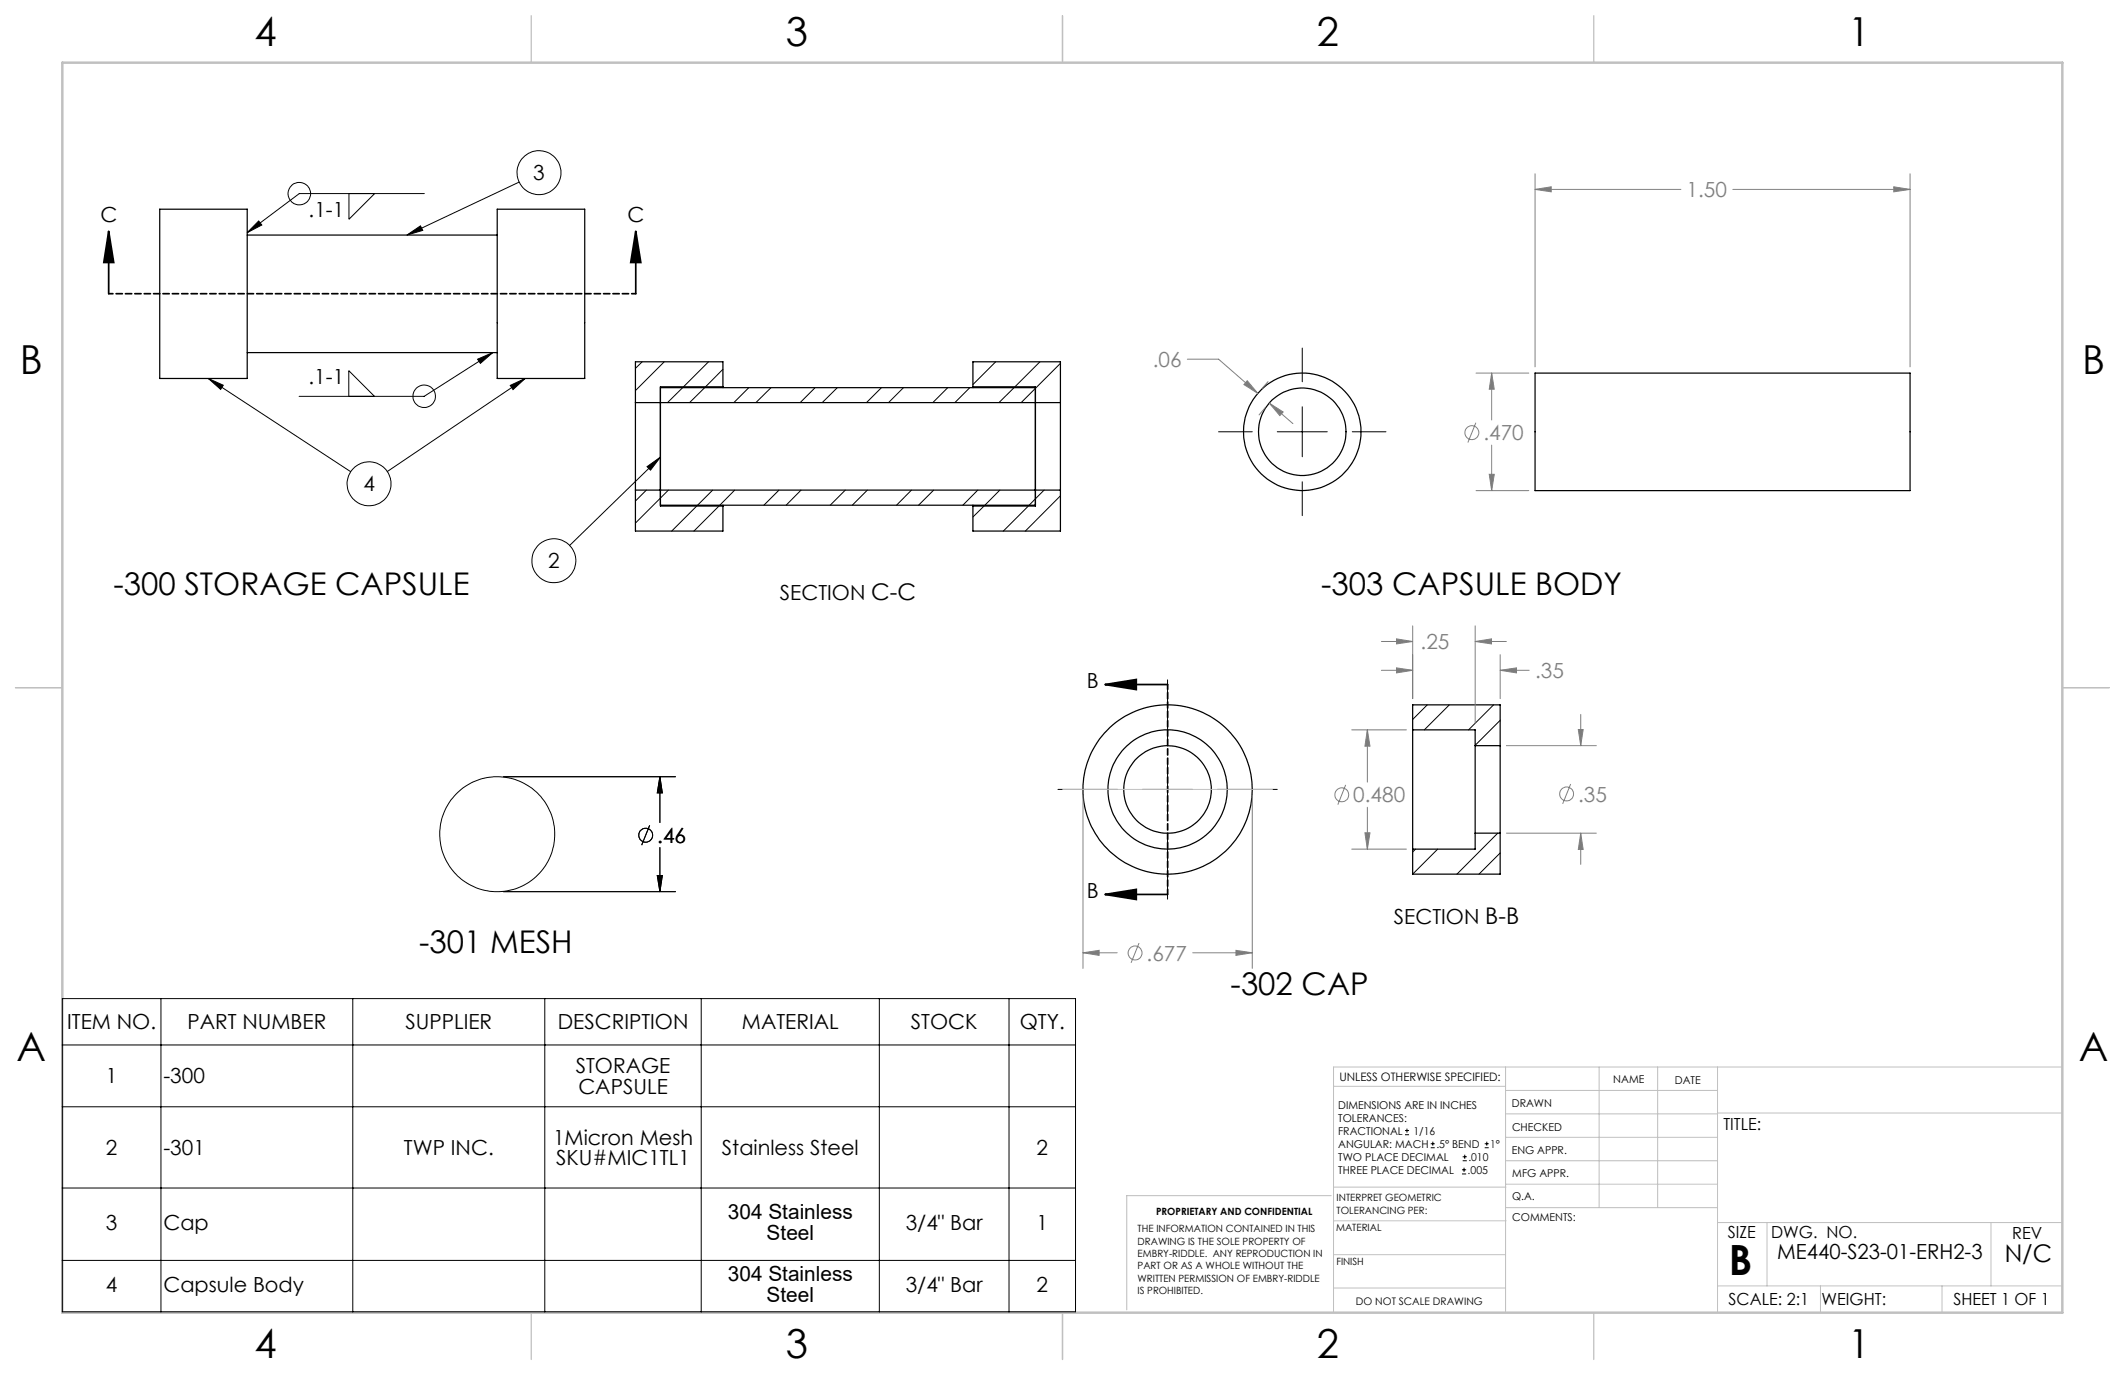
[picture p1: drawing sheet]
<svg xmlns="http://www.w3.org/2000/svg" width="432mm" height="279mm" viewBox="0 0 432 279" stroke-linecap="round" stroke-linejoin="round" font-family="sans-serif">
<g fill="none" stroke="#c0c0c0" stroke-width=".2">
<path d="M215.9 160.4h42.7M305.9 216.8v49.9M324.9 216.8v28.6M336.8 216.8v28.6M349 216.8v49.9M419.1 216.8h-148.1v49.9M271 220.7h34.9M305.9 231.1h43.1M305.9 226.3h43.1M305.9 221.6h43.1M305.9 235.9h43.1M349 226.2h70.1"/>
<path d="M270.5 243h-41.5v23.2M271 255h34.9M271 248.1h35M271 241.2h35M305.9 240.6h43.1M306 245.4h43M349 248.4h70.1M359.1 248.4v12.9M404.6 248.4v12.9M271 261.7h34.9M349 261.3h70.1M369.9 261.3v5.4"/>
<path d="M394.6 261.3v5.4"/>
</g>
<path d="M108 3.2v9.5M215.9 3.2v9.5M323.8 3.2v9.5M3.1 139.7h9.6M419.1 139.7h9.5M108 266.7v9.6M215.9 266.7v9.6M323.8 266.7v9.6" fill="none" stroke="#c0c0c0" stroke-width=".25"/>
<path d="M12.7 12.7h406.4v254h-406.4z" fill="none" stroke="#c0c0c0" stroke-width=".5"/>
<g fill="none" stroke="#000" stroke-width=".25">
<path d="M32.5 42.5h17.7v34.4h-17.7zM50.2 47.8h50.8M101 42.5h17.8v34.4h-17.8zM50.2 71.6h50.8M134.2 78.8h76.2M146.9 78.6v.2M146.9 78.6h-12.7v24.2h12.7M146.9 78.6v-5.1h-17.8v8.3M197.7 78.6v.2M197.7 78.6h12.7v24.2h-12.7M197.7 78.6v-5.1h17.8v8.3M311.9 75.8h76.2v23.9h-76.2z"/>
<path d="M129.1 81.8v17.8M129.1 99.6v8.3h17.8v-5.1M129.1 99.6h86.4M129.1 81.8h86.4M215.5 81.8v17.8M215.5 99.6v8.3h-17.8v-5.1M134.2 102.7h76.2M146.9 102.7v.1M197.7 102.7v.1M287.1 148.3v24.2M287.1 148.3h12.7v3.2M287.1 148.3v-5.1h17.7v8.3"/>
<path d="M299.8 151.5v17.8M299.8 151.5h5M304.8 151.5v17.8M299.8 169.3v3.2h-12.7M299.8 169.3h5M304.8 169.3v8.3h-17.7v-5.1"/>
<circle cx="264.6" cy="87.7" r="11.9"/>
<circle cx="264.6" cy="87.7" r="8.9"/>
<circle cx="237.2" cy="160.4" r="8.9"/>
<circle cx="237.2" cy="160.4" r="17.2"/>
<circle cx="237.3" cy="160.4" r="12.1"/>
</g>
<g fill="none" stroke="#000" stroke-width=".2">
<path d="M70.9 39.3v5.3l5.2-5.3M86.2 39.3h-25.4l-10.6 8M105.5 37l-22.8 10.8M52.6 44.9l.6 .8-3 1.6zM82.7 47.8l2.7-1.9 .5 .9zM42.3 76.9l3.1 1.4-.6 .8zM42.3 76.9l29 18.9M97 73l3.1-1.4-2.5 2.2zM100.1 71.6l-13.9 8.9h-25.4M103.7 78.3l3-1.4-2.5 2.3zM106.7 76.9l-28 18.9M130.5 73.5l-1.4 1.4"/>
<path d="M135 73.5l-5.9 5.9M138.7 78.8l-3.1 3M143.2 78.8l-3.1 3M144 73.5l-5.1 5.1M146.9 75l-3.5 3.6M152.2 78.8l-3.1 3M156.7 78.8l-3.1 3M165.6 78.8l-3 3M170.1 78.8l-3 3M179.1 78.8l-3 3M183.6 78.8l-3 3M192.6 78.8l-3.1 3"/>
<path d="M197.1 78.8l-3.1 3M197.8 73.5l-.1 .1M202.3 73.5l-4.6 4.6M206.1 78.8l-3.1 3M211.3 73.5l-5.1 5.1M215.5 73.8l-8 8M264.6 70.7v6.9M70.9 80.5v-5.2l5.2 5.2M131.3 99.6l-2.2 2.2M131.5 94.8l2.7-1.9-2 2.6zM134.2 92.9l-18.5 17.9M135.8 99.6l-6.7 6.7"/>
<path d="M144.8 99.6l-3.1 3.1M149.3 99.6l-3 3.1M158.3 99.6l-3.1 3.1M162.8 99.6l-3.1 3.1M171.8 99.6l-3.1 3.1M176.2 99.6l-3 3.1M185.2 99.6l-3 3.1M189.7 99.6l-3 3.1M198.7 99.6l-3 3.1M203.2 99.6l-3.1 3.1M212.2 99.6l-3.1 3.1M247.6 87.7h6.9"/>
<path d="M259.5 87.7h10.2M264.6 82.7v10.1M264.6 97.9v6.9M274.8 87.7h6.8M141.6 102.8l-5.1 5.1M146.1 102.8l-5.1 5.1M200 102.8l-2.3 2.3M209 102.8l-5.1 5.1M215.5 100.8l-7.1 7.1M237.2 138.1v12.1M102.3 157.8h35M134.1 157.8v9.3"/>
<path d="M134.1 157.8l.5 3.3h-1zM237.2 155.3v10.2M290 143.2l-2.9 3M294.5 143.2l-5.1 5.1M303.5 143.2l-5.1 5.1M304.8 146.4l-5 5M132 167.7l-1.6 4M133.6 177.9h1l-.5 3.3zM134.1 172.2v9M215 160.4h12.1M232.2 160.4h10.1M237.2 170.6v12.1"/>
<path d="M247.4 160.4h12.1M287.7 172.5l-.6 .6M292.1 172.5l-5 5.1M304.3 169.3l-8.2 8.3M304.8 173.3l-4.3 4.3M102.3 181.2h35M12.7 202.9h205.8v63.7h-205.8zM12.7 212.3h205.8M32.7 202.9v63.7M71.7 202.9v63.7M110.7 202.9v63.7M142.5 202.9v63.7"/>
<path d="M178.7 202.9v63.7M205 202.9v63.7M12.7 224.9h205.8M12.7 241.4h205.8M12.7 256.1h205.8"/>
<circle cx="60.8" cy="39.3" r="2.29"/>
<circle cx="109.5" cy="35.1" r="4.5"/>
<circle cx="75" cy="98.3" r="4.5"/>
<circle cx="86.2" cy="80.5" r="2.29"/>
<circle cx="112.5" cy="113.9" r="4.5"/>
<circle cx="101" cy="169.5" r="11.7"/>
<circle cx="131.2" cy="169.7" r="1.41"/>
</g>
<g fill="none" stroke="#808080" stroke-width=".2">
<path d="M311.9 38.5l3.3-.5v1zM311.9 35.3v39.2M311.9 38.5h29.7M352.1 38.5h36M384.8 38l3.3 .5-3.3 .5zM388.1 35.3v39.2M241.3 73h6.3l8 6.9M253.4 77.4l2.2 2.5-2.8-1.8zM257.7 77.5l-1.3 1.5M299.9 75.8h10.8M303.1 75.8l.5 3.3h-1zM303.1 75.8v9.5"/>
<path d="M257.1 82.9l-1.3 1.4M257.9 81.9l2.8 1.8-.6 .8zM257.9 81.9l4.8 4.2M299.9 85.9l-1.6 4M299.9 99.7h10.8M302.6 96.4h1l-.5 3.3zM303.1 90.5v9.2M280.7 136.2h6.4M280.7 130.4h6.4M283.8 135.7l3.3 .5-3.3 .5zM283.8 129.8l3.3 .6-3.3 .4zM287.1 127.2v14.8"/>
<path d="M299.8 130.4l3.3-.6v1zM299.8 127.2v19.8M299.8 130.4h6.3M304.8 136.2l3.4-.5v1zM304.8 133v9M304.8 136.2h5.9M273.4 159.5l-1.5 4M274.7 148.3h11.1M277.8 148.3l.6 3.3h-1zM277.8 148.3v10.6M306.1 151.5h18.3M319.2 159.3l-1.7 4"/>
<path d="M320.7 148.2h1l-.5 3.3zM321.2 145.2v6.3M220.1 161.7v35.1M254.5 161.7v35.1M274.7 172.5h11.1M277.4 169.2h1l-.6 3.3zM277.8 164v8.5M306.1 169.3h18.3M321.2 169.3l.5 3.3h-1zM321.2 169.3v6.3M220.1 193.6l3.2-.5v1zM220.1 193.6h6.9"/>
<path d="M231.5 191.6l-1.7 4.1M242.4 193.6h12.1M251.1 193.1l3.4 .5-3.4 .5z"/>
<circle cx="299.1" cy="87.9" r="1.41"/>
<circle cx="272.7" cy="161.5" r="1.41"/>
<circle cx="318.3" cy="161.3" r="1.41"/>
<circle cx="230.6" cy="193.6" r="1.41"/>
</g>
<path d="M22.1 47l1 6.3h-2zM22.1 47v12.7M129.2 47l1 6.3h-2zM129.2 47v12.7M224.5 139.1l6.4-1v2zM224.5 139.1h12.7M224.5 181.8l6.4-1.1v2.1zM224.5 181.8h12.7" fill="none" stroke="#000" stroke-width=".35"/>
<path d="M129.2 59.7h-107.1" fill="none" stroke="#000" stroke-width=".35" stroke-dasharray="1.3 .6" stroke-dashoffset=".4"/>
<path d="M237.3 139.1v42.6" fill="none" stroke="#000" stroke-width=".35" stroke-dasharray="1.3 .6" stroke-dashoffset=".3"/>
<g fill="#000">
<path d="M82.7 47.8l2.7-1.9 .5 .9zM103.7 78.3l3-1.4-2.5 2.3zM42.3 76.9l3.1 1.4-.6 .8zM52.6 44.9l.6 .8-3 1.6zM97 73l3.1-1.4-2.5 2.2zM131.5 94.8l2.7-1.9-2 2.6z"/>
<path d="M129.2 47l1 6.3h-2zM22.1 47l1 6.3h-2zM224.5 139.1l6.4-1v2zM224.5 181.8l6.4-1.1v2.1z"/>
<path d="M133.6 177.9h1l-.5 3.3zM134.1 157.8l.5 3.3h-1z"/>
</g>
<path d="M257.9 81.9l2.8 1.8-.6 .8zM253.4 77.4l2.2 2.5-2.8-1.8zM384.8 38l3.3 .5-3.3 .5zM311.9 38.5l3.3-.5v1zM303.1 75.8l.5 3.3h-1zM302.6 96.4h1l-.5 3.3zM220.1 193.6l3.2-.5v1zM251.1 193.1l3.4 .5-3.4 .5zM277.8 148.3l.6 3.3h-1zM277.4 169.2h1l-.6 3.3zM320.7 148.2h1l-.5 3.3zM321.2 169.3l.5 3.3h-1zM304.8 136.2l3.4-.5v1zM283.8 135.7l3.3 .5-3.3 .5zM299.8 130.4l3.3-.6v1zM283.8 129.8l3.3 .6-3.3 .4z" fill="#808080"/>
<g fill="none" stroke="#000" stroke-width=".2">
<path d="M102.3 157.8h35M134.1 157.8v9.3M134.1 157.8l.5 3.3h-1zM132 167.7l-1.6 4M133.6 177.9h1l-.5 3.3zM134.1 172.2v9M102.3 181.2h35M285.5 230.6h.8M285.5 229.7h.8M285.9 229.3v.9M290.7 233.2h.8M290.7 232.4h.8"/>
<path d="M291.1 232v.8M297.1 238.5h.8M297.1 237.7h.8M297.2 235.9h.9M297.2 235.1h.9M297.5 237.3v.8M297.6 234.6v.9M301.7 233.2h.8M301.7 232.4h.8M302.1 232v.8"/>
<circle cx="131.2" cy="169.7" r="1.41"/>
</g>
<path d="M133.6 177.9h1l-.5 3.3zM134.1 157.8l.5 3.3h-1z" fill="#000"/>
<text font-size="8.5" x="351.3" y="259">B</text>
<g font-size="8.1">
<text x="51.7" y="9.3">4</text>
<text x="159.7" y="9.3">3</text>
<text x="267.6" y="9.3">2</text>
<text x="375.6" y="9.3">1</text>
<text x="4" y="76">B</text>
<text x="423.1" y="76">B</text>
<text x="3.3" y="215.7">A</text>
<text x="422.4" y="215.7">A</text>
<text x="51.7" y="276">4</text>
<text x="159.7" y="276">3</text>
<text x="267.6" y="276">2</text>
<text x="375.6" y="276">1</text>
</g>
<g font-size="6.3">
<text x="23.1" y="120.8">-300 STORAGE CAPSULE</text>
<text x="268.5" y="120.8">-303 CAPSULE BODY</text>
<text x="85.2" y="193.6">-301 MESH</text>
<text x="250.1" y="202.1">-302 CAP</text>
</g>
<text font-size="4.9" x="407.4" y="256.5">N/C</text>
<g font-size="4.2">
<text x="108.4" y="36.6">3</text>
<text x="20.4" y="45.2">C</text>
<text x="62.7" y="44.1">.1-1</text>
<text x="127.5" y="45.2">C</text>
<text x="62.7" y="78.1">.1-1</text>
<text x="73.8" y="99.8">4</text>
<text x="111.4" y="115.5">2</text>
<text x="158.5" y="122">SECTION C-C</text>
<text x="220.8" y="139.8">B</text>
<text x="133.6" y="171.2">.46</text>
<text x="220.8" y="182.4">B</text>
<text x="283.2" y="187.7">SECTION B-B</text>
<text x="13.7" y="209.2">ITEM NO.</text>
<text x="38.1" y="209.2">PART NUMBER</text>
<text x="82.4" y="209.2">SUPPLIER</text>
<text x="113.3" y="209.2">DESCRIPTION</text>
<text x="150.8" y="209.2">MATERIAL</text>
<text x="185.1" y="209.2">STOCK</text>
<text x="207.2" y="209.2">QTY.</text>
<text x="21.5" y="220.1">1</text>
<text x="33.2" y="220.1">-300</text>
<text x="117" y="218.1">STORAGE</text>
<text x="117.5" y="222.3">CAPSULE</text>
<text x="112.4" y="232.6">1Micron Mesh</text>
<text x="21.5" y="234.7">2</text>
<text x="33.2" y="234.7">-301</text>
<text x="82.1" y="234.7">TWP INC.</text>
<text x="113" y="236.8">SKU#MIC1TL1</text>
<text x="146.7" y="234.7">Stainless Steel</text>
<text x="210.6" y="234.7">2</text>
<text x="21.5" y="249.9">3</text>
<text x="33.2" y="249.9">Cap</text>
<text x="147.9" y="247.8">304 Stainless</text>
<text x="184.1" y="249.9">3/4&quot; Bar</text>
<text x="210.6" y="249.9">1</text>
<text x="155.8" y="252">Steel</text>
<text x="361.1" y="255.9">ME440-S23-01-ERH2-3</text>
<text x="21.5" y="262.5">4</text>
<text x="33.2" y="262.5">Capsule Body</text>
<text x="147.9" y="260.4">304 Stainless</text>
<text x="184" y="262.5">3/4&quot; Bar</text>
<text x="210.6" y="262.5">2</text>
<text x="155.8" y="264.6">Steel</text>
</g>
<g font-size="4.2" fill="#808080">
<text x="342.7" y="40.1">1.50</text>
<text x="234.2" y="74.6">.06</text>
<text x="301.4" y="89.5">.470</text>
<text x="288.7" y="131.9">.25</text>
<text x="311.9" y="137.8">.35</text>
<text x="275" y="163">0.480</text>
<text x="320.7" y="162.9">.35</text>
<text x="233" y="195.2">.677</text>
</g>
<g font-size="3.4">
<text x="350.2" y="229.5">TITLE:</text>
<text x="351.1" y="251.6">SIZE</text>
<text x="359.9" y="251.6">DWG. NO.</text>
<text x="408.9" y="251.7">REV</text>
<text x="351.2" y="265.2">SCALE: 2:1</text>
<text x="370.1" y="265.3">WEIGHT:</text>
<text x="396.9" y="265.2">SHEET 1 OF 1</text>
</g>
<text font-size="2.4" x="272.2" y="219.7">UNLESS OTHERWISE SPECIFIED:</text>
<g font-size="2.2">
<text x="327.8" y="220.1">NAME</text>
<text x="340.3" y="220.2">DATE</text>
<text x="271.9" y="225.3">DIMENSIONS ARE IN INCHES</text>
<text x="271.9" y="227.9">TOLERANCES:</text>
<text x="307.2" y="224.9">DRAWN</text>
<text x="271.9" y="230.6">FRACTIONAL</text>
<text x="271.9" y="233.2">ANGULAR: MACH</text>
<text x="287.2" y="230.6">1/16</text>
<text x="291.9" y="233.2">.5° BEND</text>
<text x="302.8" y="233.2">1°</text>
<text x="307.3" y="229.8">CHECKED</text>
<text x="271.9" y="238.5">THREE PLACE DECIMAL</text>
<text x="271.9" y="235.9">TWO PLACE DECIMAL</text>
<text x="298.2" y="238.5">.005</text>
<text x="298.4" y="235.9">.010</text>
<text x="307.2" y="234.5">ENG APPR.</text>
<text x="307.3" y="239.2">MFG APPR.</text>
<text x="307.3" y="243.9">Q.A.</text>
<text x="307.3" y="248.1">COMMENTS:</text>
</g>
<text font-size="2.1" x="275.5" y="265.1">DO NOT SCALE DRAWING</text>
<g font-size="2">
<text x="271.6" y="244.1">INTERPRET GEOMETRIC</text>
<text x="231.2" y="250.4">THE INFORMATION CONTAINED IN THIS</text>
<text x="234.9" y="246.8">PROPRIETARY AND CONFIDENTIAL</text>
<text x="271.5" y="250.2">MATERIAL</text>
<text x="271.6" y="246.6">TOLERANCING PER:</text>
<text x="231.2" y="252.9">DRAWING IS THE SOLE PROPERTY OF</text>
<text x="231.2" y="255.4">EMBRY-RIDDLE. ANY REPRODUCTION IN</text>
<text x="231.2" y="258">PART OR AS A WHOLE WITHOUT THE</text>
<text x="271.5" y="257">FINISH</text>
<text x="231.2" y="260.5">WRITTEN PERMISSION OF EMBRY-RIDDLE</text>
<text x="231.2" y="263">IS PROHIBITED.</text>
</g>
</svg>
